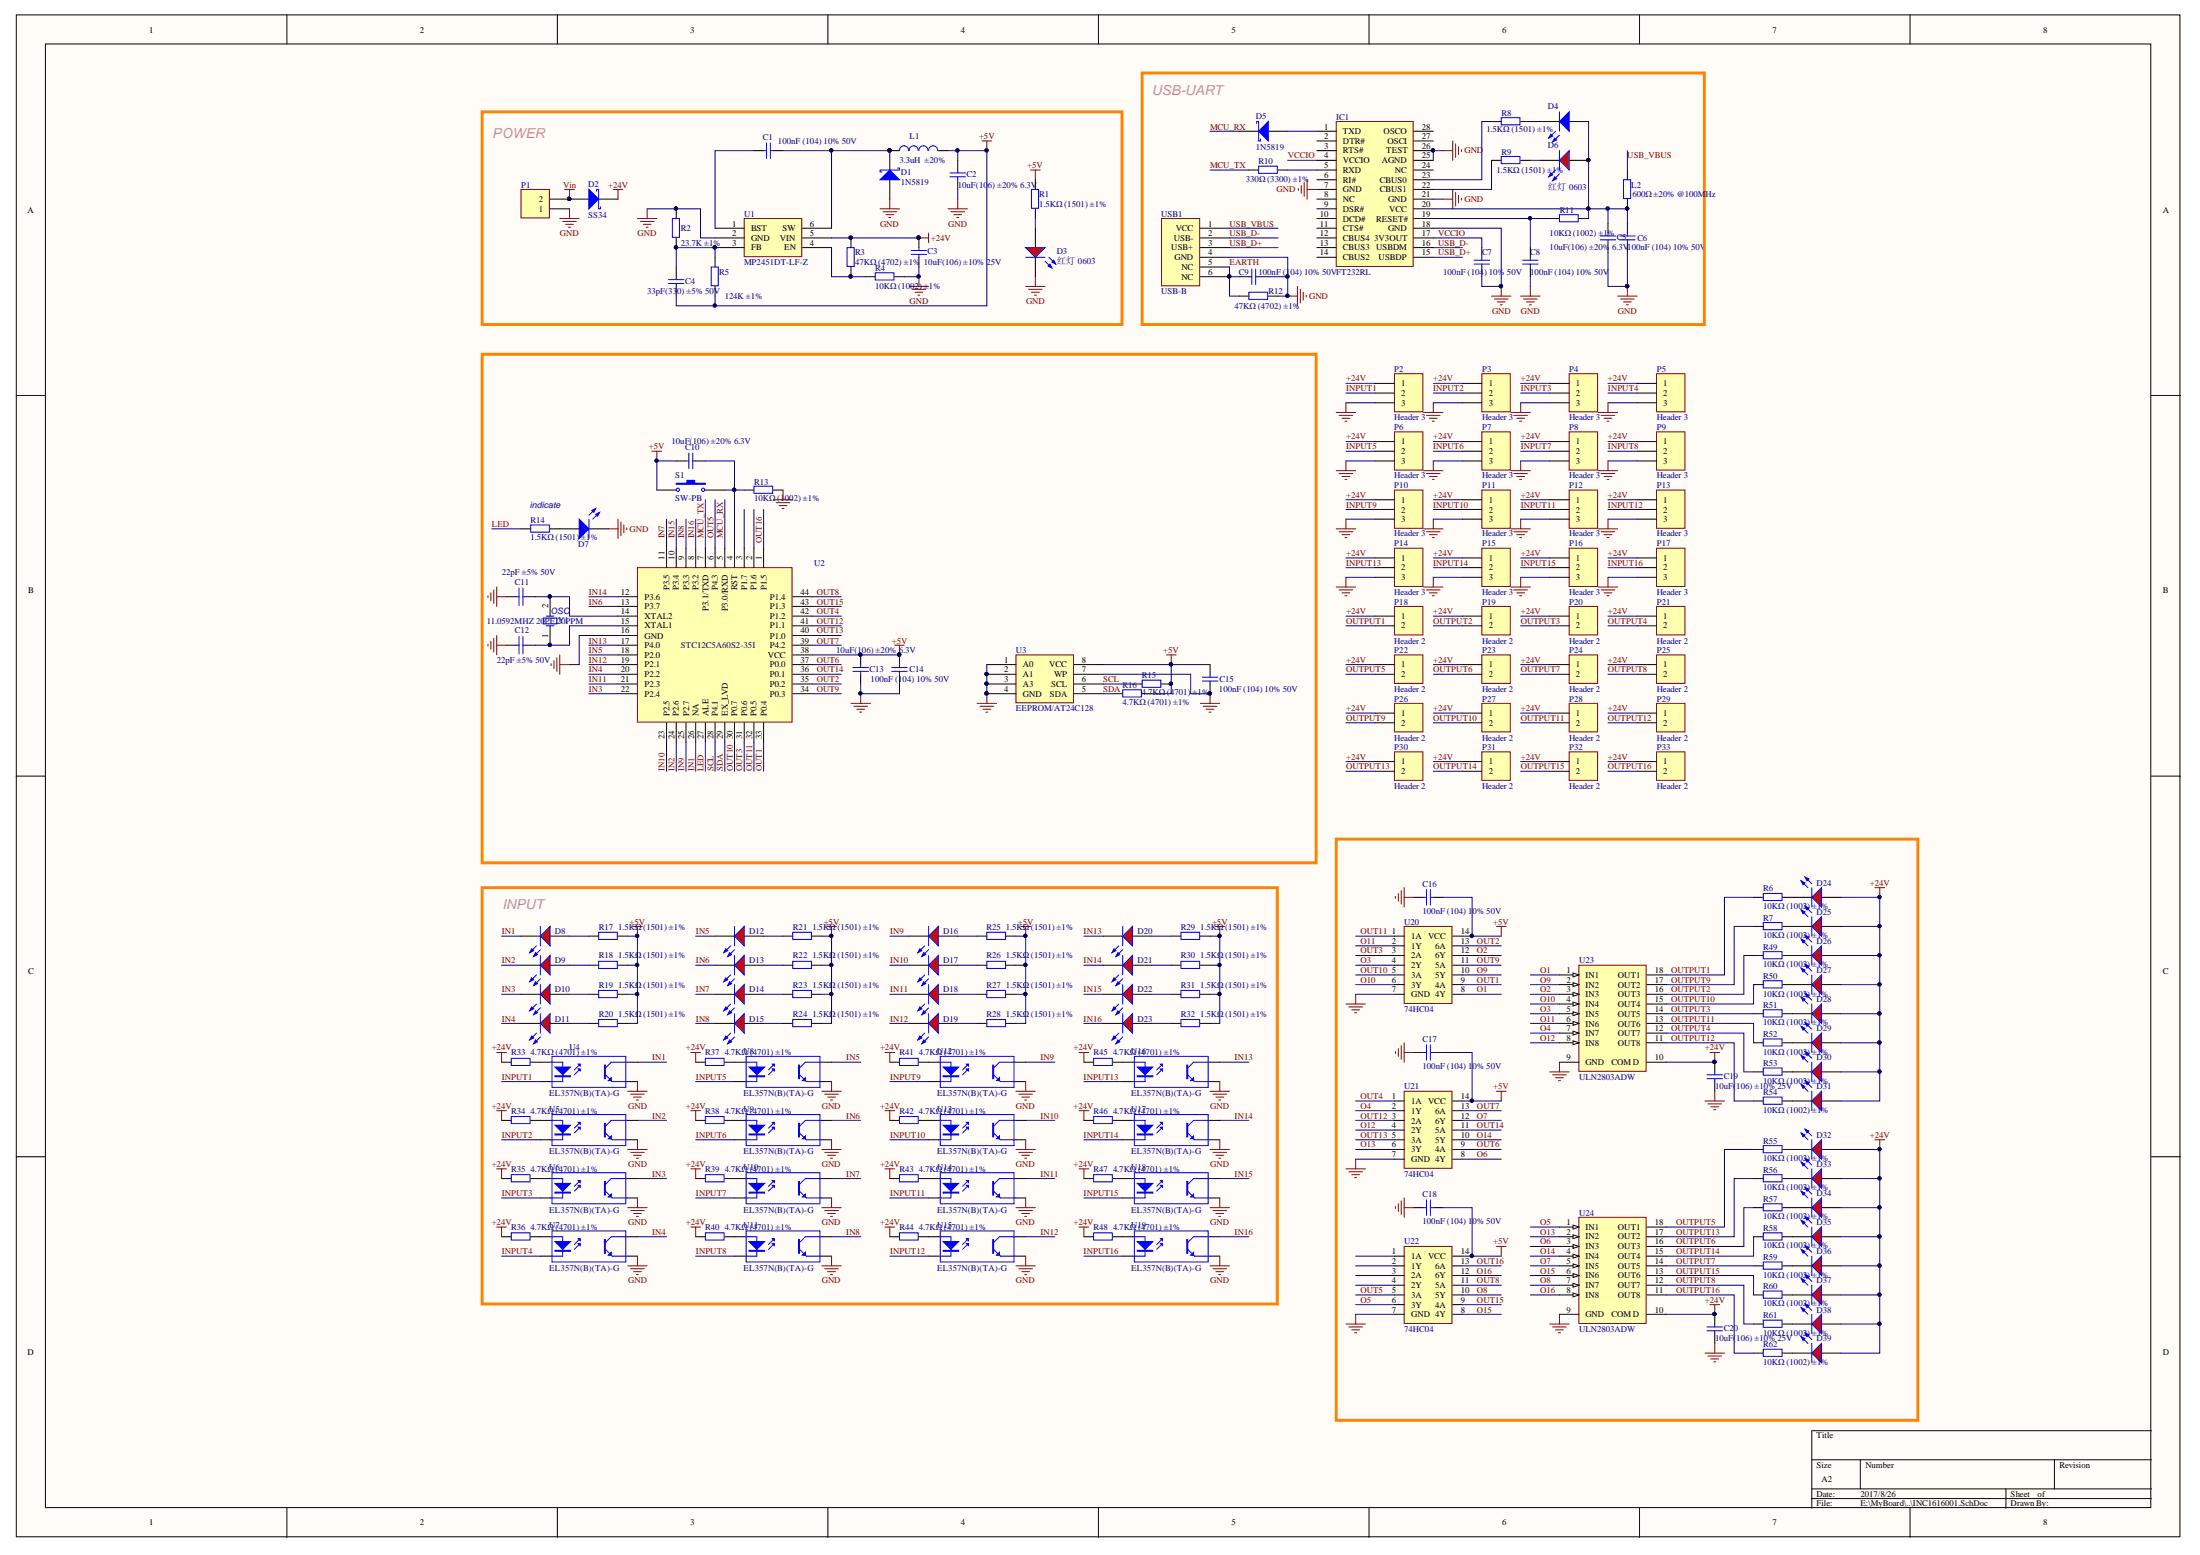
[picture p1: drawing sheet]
# Altium schematic sheet INC-IO1616001.SchDoc
size A1

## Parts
C1  100nF (104) 10% 50V  [0603_C]
C2  10uF (106) 10% 25V  [0805_C]
C3  10uF (106) 10% 50V  [1206_C]
C4  33pF (330) 5% 50V  [0603_C]
C5  10uF (106) 10% 10V  [0603_C]
C6  100nF (104) 10% 50V  [0603_C]
C7  100nF (104) 10% 50V  [0603_C]
C8  100nF (104) 10% 50V  [0603_C]
C9  100nF (104) 10% 50V  [0603_C]
C10  10uF (106) 10% 10V  [0603_C]
C11  22pF (220) 5% 50V  [0603_C]
C12  22pF (220) 5% 50V  [0603_C]
C13  10uF (106) 10% 10V  [0603_C]
C14  100nF (104) 10% 50V  [0603_C]
C15  100nF (104) 10% 50V  [0603_C]
C16  100nF (104) 10% 50V  [0603_C]
C17  100nF (104) 10% 50V  [0603_C]
C18  100nF (104) 10% 50V  [0603_C]
C19  10uF (106) 10% 25V  [0805_C]
C20  10uF (106) 10% 25V  [0805_C]
D1  1N5819  [SOD-123]
D2  SS34  [SMA(DO-214AC)_S1]
D3  红灯 0603  [0603_LED_S1]
D4  蓝灯 0603  [0603_LED_S1]  (value not drawn)
D5  1N5819  [SOD-123]
D6  红灯 0603  [0603_LED_S1]  (value not drawn)
D7  蓝灯 0603  [0603_LED_S1]  (value not drawn)
D8  红灯 0603  [0603_LED_S1]  (value not drawn)
D9  红灯 0603  [0603_LED_S1]  (value not drawn)
D10  红灯 0603  [0603_LED_S1]  (value not drawn)
D11  红灯 0603  [0603_LED_S1]  (value not drawn)
D12  红灯 0603  [0603_LED_S1]  (value not drawn)
D13  红灯 0603  [0603_LED_S1]  (value not drawn)
D14  红灯 0603  [0603_LED_S1]  (value not drawn)
D15  红灯 0603  [0603_LED_S1]  (value not drawn)
D16  红灯 0603  [0603_LED_S1]  (value not drawn)
D17  红灯 0603  [0603_LED_S1]  (value not drawn)
D18  红灯 0603  [0603_LED_S1]  (value not drawn)
D19  红灯 0603  [0603_LED_S1]  (value not drawn)
D20  红灯 0603  [0603_LED_S1]  (value not drawn)
D21  红灯 0603  [0603_LED_S1]  (value not drawn)
D22  红灯 0603  [0603_LED_S1]  (value not drawn)
D23  红灯 0603  [0603_LED_S1]  (value not drawn)
D24  红灯 0603  [0603_LED_S1]  (value not drawn)
D25  红灯 0603  [0603_LED_S1]  (value not drawn)
D26  红灯 0603  [0603_LED_S1]  (value not drawn)
D27  红灯 0603  [0603_LED_S1]  (value not drawn)
D28  红灯 0603  [0603_LED_S1]  (value not drawn)
D29  红灯 0603  [0603_LED_S1]  (value not drawn)
D30  红灯 0603  [0603_LED_S1]  (value not drawn)
D31  红灯 0603  [0603_LED_S1]  (value not drawn)
D32  红灯 0603  [0603_LED_S1]  (value not drawn)
D33  红灯 0603  [0603_LED_S1]  (value not drawn)
D34  红灯 0603  [0603_LED_S1]  (value not drawn)
D35  红灯 0603  [0603_LED_S1]  (value not drawn)
D36  红灯 0603  [0603_LED_S1]  (value not drawn)
D37  红灯 0603  [0603_LED_S1]  (value not drawn)
D38  红灯 0603  [0603_LED_S1]  (value not drawn)
D39  红灯 0603  [0603_LED_S1]  (value not drawn)
IC1  FT232RL  [SSOP-28_208mil]
L1  3.3uH  ±20%  [L5020]
L2  600Ω ±25% 100MHz  [0805_L]
P1  Header 2  [WJ15EDGVC-3.81-2P]  (value not drawn)
P2  Header 3  [WJ15EDGVC-3.81-3P]
P3  Header 3  [WJ15EDGVC-3.81-3P]
P4  Header 3  [WJ15EDGVC-3.81-3P]
P5  Header 3  [WJ15EDGVC-3.81-3P]
P6  Header 3  [WJ15EDGVC-3.81-3P]
P7  Header 3  [WJ15EDGVC-3.81-3P]
P8  Header 3  [WJ15EDGVC-3.81-3P]
P9  Header 3  [WJ15EDGVC-3.81-3P]
P10  Header 3  [WJ15EDGVC-3.81-3P]
P11  Header 3  [WJ15EDGVC-3.81-3P]
P12  Header 3  [WJ15EDGVC-3.81-3P]
P13  Header 3  [WJ15EDGVC-3.81-3P]
P14  Header 3  [WJ15EDGVC-3.81-3P]
P15  Header 3  [WJ15EDGVC-3.81-3P]
P16  Header 3  [WJ15EDGVC-3.81-3P]
P17  Header 3  [WJ15EDGVC-3.81-3P]
P18  Header 2  [WJ15EDGVC-3.81-2P]
P19  Header 2  [WJ15EDGVC-3.81-2P]
P20  Header 2  [WJ15EDGVC-3.81-2P]
P21  Header 2  [WJ15EDGVC-3.81-2P]
P22  Header 2  [WJ15EDGVC-3.81-2P]
P23  Header 2  [WJ15EDGVC-3.81-2P]
P24  Header 2  [WJ15EDGVC-3.81-2P]
P25  Header 2  [WJ15EDGVC-3.81-2P]
P26  Header 2  [WJ15EDGVC-3.81-2P]
P27  Header 2  [WJ15EDGVC-3.81-2P]
P28  Header 2  [WJ15EDGVC-3.81-2P]
P29  Header 2  [WJ15EDGVC-3.81-2P]
P30  Header 2  [WJ15EDGVC-3.81-2P]
P31  Header 2  [WJ15EDGVC-3.81-2P]
P32  Header 2  [WJ15EDGVC-3.81-2P]
P33  Header 2  [WJ15EDGVC-3.81-2P]
R1  1.5KΩ (1501) ±1%  [0603_R]
R2  30KΩ (3002) ±1%  [0603_R]
R3  47KΩ (4702) ±1%  [0603_R]
R4  10KΩ (1002) ±1%  [0603_R]
R5  160KΩ (1603) ±1%  [0603_R]
R6  10KΩ (1002) ±1%  [0603_R]
R7  10KΩ (1002) ±1%  [0603_R]
R8  1.5KΩ (1501) ±1%  [0603_R]
R9  1.5KΩ (1501) ±1%  [0603_R]
R10  330Ω (3300) ±1%  [0603_R]
R11  10KΩ (1002) ±1%  [0603_R]
R12  47KΩ (4702) ±1%  [0603_R]
R13  10KΩ (1002) ±1%  [0603_R]
R14  1.5KΩ (1501) ±1%  [0603_R]
R15  4.7KΩ (4701) ±1%  [0603_R]
R16  4.7KΩ (4701) ±1%  [0603_R]
R17  1.5KΩ (1501) ±1%  [0603_R]
R18  1.5KΩ (1501) ±1%  [0603_R]
R19  1.5KΩ (1501) ±1%  [0603_R]
R20  1.5KΩ (1501) ±1%  [0603_R]
R21  1.5KΩ (1501) ±1%  [0603_R]
R22  1.5KΩ (1501) ±1%  [0603_R]
R23  1.5KΩ (1501) ±1%  [0603_R]
R24  1.5KΩ (1501) ±1%  [0603_R]
R25  1.5KΩ (1501) ±1%  [0603_R]
R26  1.5KΩ (1501) ±1%  [0603_R]
R27  1.5KΩ (1501) ±1%  [0603_R]
R28  1.5KΩ (1501) ±1%  [0603_R]
R29  1.5KΩ (1501) ±1%  [0603_R]
R30  1.5KΩ (1501) ±1%  [0603_R]
R31  1.5KΩ (1501) ±1%  [0603_R]
R32  1.5KΩ (1501) ±1%  [0603_R]
R33  4.7KΩ (4701) ±1%  [1206_R]
R34  4.7KΩ (4701) ±1%  [1206_R]
R35  4.7KΩ (4701) ±1%  [1206_R]
R36  4.7KΩ (4701) ±1%  [1206_R]
R37  4.7KΩ (4701) ±1%  [1206_R]
R38  4.7KΩ (4701) ±1%  [1206_R]
R39  4.7KΩ (4701) ±1%  [1206_R]
R40  4.7KΩ (4701) ±1%  [1206_R]
R41  4.7KΩ (4701) ±1%  [1206_R]
R42  4.7KΩ (4701) ±1%  [1206_R]
R43  4.7KΩ (4701) ±1%  [1206_R]
R44  4.7KΩ (4701) ±1%  [1206_R]
R45  4.7KΩ (4701) ±1%  [1206_R]
R46  4.7KΩ (4701) ±1%  [1206_R]
R47  4.7KΩ (4701) ±1%  [1206_R]
R48  4.7KΩ (4701) ±1%  [1206_R]
R49  10KΩ (1002) ±1%  [0603_R]
R50  10KΩ (1002) ±1%  [0603_R]
R51  10KΩ (1002) ±1%  [0603_R]
R52  10KΩ (1002) ±1%  [0603_R]
R53  10KΩ (1002) ±1%  [0603_R]
R54  10KΩ (1002) ±1%  [0603_R]
R55  10KΩ (1002) ±1%  [0603_R]
R56  10KΩ (1002) ±1%  [0603_R]
R57  10KΩ (1002) ±1%  [0603_R]
R58  10KΩ (1002) ±1%  [0603_R]
R59  10KΩ (1002) ±1%  [0603_R]
R60  10KΩ (1002) ±1%  [0603_R]
R61  10KΩ (1002) ±1%  [0603_R]
R62  10KΩ (1002) ±1%  [0603_R]
S1  SW-PB  [贴片按键 3*6*2.5]
U1  MP2451DT-LF-Z  [SOT-23-6]
U2  STC12C5A60S2-35I  [LQFP-44_10x10x08P]
U3  EEPROM/AT24C128  [SOIC-8_150mil]
U4  EL357N(B)(TA)-G  [SOP-4_P2.54]
U5  EL357N(B)(TA)-G  [SOP-4_P2.54]
U6  EL357N(B)(TA)-G  [SOP-4_P2.54]
U7  EL357N(B)(TA)-G  [SOP-4_P2.54]
U8  EL357N(B)(TA)-G  [SOP-4_P2.54]
U9  EL357N(B)(TA)-G  [SOP-4_P2.54]
U10  EL357N(B)(TA)-G  [SOP-4_P2.54]
U11  EL357N(B)(TA)-G  [SOP-4_P2.54]
U12  EL357N(B)(TA)-G  [SOP-4_P2.54]
U13  EL357N(B)(TA)-G  [SOP-4_P2.54]
U14  EL357N(B)(TA)-G  [SOP-4_P2.54]
U15  EL357N(B)(TA)-G  [SOP-4_P2.54]
U16  EL357N(B)(TA)-G  [SOP-4_P2.54]
U17  EL357N(B)(TA)-G  [SOP-4_P2.54]
U18  EL357N(B)(TA)-G  [SOP-4_P2.54]
U19  EL357N(B)(TA)-G  [SOP-4_P2.54]
U20  74HC04  [SOIC-14_150mil]
U21  74HC04  [SOIC-14_150mil]
U22  74HC04  [SOIC-14_150mil]
U23  ULN2803ADW  [SOIC-18_300mil]
U24  ULN2803ADW  [SOIC-18_300mil]
USB1  USB-B  [USB-b]
Y1  11.0592MHZ 20PF 20PPM  [SMD-5032_2P]

## Blocks framed on the sheet
USB-UART: C5-C9 D4-D6 IC1 L2 R8-R12 USB1
POWER: C1-C4 D1-D3 L1 P1 R1-R5 U1
INPUT: D8-D23 R17-R48 U4-U19

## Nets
+5V: C2.2 C4.2 C10.2 C13.2 C14.2 C15.2 C16.2 C17.2 C18.2 L1.2 R1.2 R5.1 R15.2 R16.2 R17.1 R18.1 R19.1 R20.1 R21.1 R22.1 R23.1 R24.1 R25.1 R26.1 R27.1 R28.1 R29.1 R30.1 R31.1 R32.1 S1.1 U2.38(VCC) U3.8(VCC) U20.14(VCC) U21.14(VCC) U22.14(VCC)
+24V: C3.2 C19.2 C20.2 D2.2(K) D24.A D25.A D26.A D27.A D28.A D29.A D30.A D31.A D32.A D33.A D34.A D35.A D36.A D37.A D38.A D39.A P2.1 P3.1 P4.1 P5.1 P6.1 P7.1 P8.1 P9.1 P10.1 P11.1 P12.1 P13.1 P14.1 P15.1 P16.1 P17.1 P18.1 P19.1 P20.1 P21.1 P22.1 P23.1 P24.1 P25.1 P26.1 P27.1 P28.1 P29.1 P30.1 P31.1 P32.1 P33.1 R3.1 R33.1 R34.1 R35.1 R36.1 R37.1 R38.1 R39.1 R40.1 R41.1 R42.1 R43.1 R44.1 R45.1 R46.1 R47.1 R48.1 U1.5(VIN) U23.10(COM_D) U24.10(COM_D)
GND: C2.1 C3.1 C5.1 C6.1 C7.1 C8.1 C9.2 C11.2 C12.2 C13.1 C14.1 C15.1 C16.1 C17.1 C18.1 C19.1 C20.1 D1.1(A) D3.K D7.K IC1.7(GND) IC1.18(GND) IC1.21(GND) IC1.25(AGND) IC1.26(TEST) P1.1 P2.3 P3.3 P4.3 P5.3 P6.3 P7.3 P8.3 P9.3 P10.3 P11.3 P12.3 P13.3 P14.3 P15.3 P16.3 P17.3 R2.2 R4.2 R12.2 R13.2 U1.2(GND) U2.16(GND) U3.1(A0) U3.2(A1) U3.3(A3) U3.4(GND) U3.7(WP) U4.3(E) U5.3(E) U6.3(E) U7.3(E) U8.3(E) U9.3(E) U10.3(E) U11.3(E) U12.3(E) U13.3(E) U14.3(E) U15.3(E) U16.3(E) U17.3(E) U18.3(E) U19.3(E) U20.7(GND) U21.7(GND) U22.7(GND) U23.9(GND) U24.9(GND) USB1.4(GND)
Vin: D2.1(A) P1.2
EARTH: C9.1 R12.1 USB1.5(NC) USB1.6(NC)
IN1: D8.K U2.31(P0.6) U4.4(C)
IN2: D9.K U2.33(P0.4) U5.4(C)
IN3: D10.K U2.35(P0.2) U6.4(C)
IN4: D11.K U2.37(P0.0) U7.4(C)
IN5: D12.K U2.40(P1.0) U8.4(C)
IN6: D13.K U2.42(P1.2) U9.4(C)
IN7: D14.K U2.44(P1.4) U10.4(C)
IN8: D15.K U2.2(P1.6) U11.4(C)
IN9: D16.K U2.32(P0.5) U12.4(C)
IN10: D17.K U2.34(P0.3) U13.4(C)
IN11: D18.K U2.36(P0.1) U14.4(C)
IN12: D19.K U2.39(P4.2) U15.4(C)
IN13: D20.K U2.41(P1.1) U16.4(C)
IN14: D21.K U2.43(P1.3) U17.4(C)
IN15: D22.K U2.1(P1.5) U18.4(C)
IN16: D23.K U2.3(P1.7) U19.4(C)
INPUT1: P2.2 U4.2(K)
INPUT2: P3.2 U5.2(K)
INPUT3: P4.2 U6.2(K)
INPUT4: P5.2 U7.2(K)
INPUT5: P6.2 U8.2(K)
INPUT6: P7.2 U9.2(K)
INPUT7: P8.2 U10.2(K)
INPUT8: P9.2 U11.2(K)
INPUT9: P10.2 U12.2(K)
INPUT10: P11.2 U13.2(K)
INPUT11: P12.2 U14.2(K)
INPUT12: P13.2 U15.2(K)
INPUT13: P14.2 U16.2(K)
INPUT14: P15.2 U17.2(K)
INPUT15: P16.2 U18.2(K)
INPUT16: P17.2 U19.2(K)
LED: R14.2 U2.27(ALE)
MCU_RX: D5.1(A) U2.5(P3.0/RXD)
MCU_TX: R10.1 U2.7(P3.1/TXD)
O1: U20.8(4Y) U23.1(IN1)
O2: U20.12(6Y) U23.3(IN3)
O3: U21.2(1Y) U23.5(IN5)
O4: U20.4(2Y) U23.7(IN7)
O5: U22.6(3Y) U24.1(IN1)
O6: U21.8(4Y) U24.3(IN3)
O7: U21.12(6Y) U24.5(IN5)
O8: U22.10(5Y) U24.7(IN7)
O9: U20.10(5Y) U23.2(IN2)
O10: U21.4(2Y) U23.4(IN4)
O11: U20.6(3Y) U23.6(IN6)
O12: U20.2(1Y) U23.8(IN8)
O13: U21.6(3Y) U24.2(IN2)
O14: U21.10(5Y) U24.4(IN4)
O15: U22.8(4Y) U24.6(IN6)
O16: U22.12(6Y) U24.8(IN8)
OUT1: U2.20(P2.2) U20.9(4A)
OUT2: U2.22(P2.4) U20.13(6A)
OUT3: U2.19(P2.1) U21.1(1A)
OUT4: U2.24(P2.6) U20.3(2A)
OUT5: U2.6(P4.3) U22.5(3A)
OUT6: U2.11(P3.5) U21.9(4A)
OUT7: U2.13(P3.7) U21.13(6A)
OUT8: U2.9(P3.3) U22.11(5A)
OUT9: U2.21(P2.3) U20.11(5A)
OUT10: U2.18(P2.0) U21.3(2A)
OUT11: U2.23(P2.5) U20.5(3A)
OUT12: U2.25(P2.7) U20.1(1A)
OUT13: U2.17(P4.0) U21.5(3A)
OUT14: U2.12(P3.6) U21.11(5A)
OUT15: U2.8(P3.2) U22.9(4A)
OUT16: U2.10(P3.4) U22.13(6A)
OUTPUT1: P18.2 R6.1 U23.18(OUT1)
OUTPUT2: P19.2 R49.1 U23.16(OUT3)
OUTPUT3: P20.2 R51.1 U23.14(OUT5)
OUTPUT4: P21.2 R53.1 U23.12(OUT7)
OUTPUT5: P22.2 R55.1 U24.18(OUT1)
OUTPUT6: P23.2 R57.1 U24.16(OUT3)
OUTPUT7: P24.2 R59.1 U24.14(OUT5)
OUTPUT8: P25.2 R61.1 U24.12(OUT7)
OUTPUT9: P26.2 R7.1 U23.17(OUT2)
OUTPUT10: P27.2 R50.1 U23.15(OUT4)
OUTPUT11: P28.2 R52.1 U23.13(OUT6)
OUTPUT12: P29.2 R54.1 U23.11(OUT8)
OUTPUT13: P30.2 R56.1 U24.17(OUT2)
OUTPUT14: P31.2 R58.1 U24.15(OUT4)
OUTPUT15: P32.2 R60.1 U24.13(OUT6)
OUTPUT16: P33.2 R62.1 U24.11(OUT8)
RST: C10.1 R13.1 S1.2 U2.4(RST)
SCL: R15.1 U2.28(P4.1) U3.6(SCL)
SDA: R16.1 U2.30(P0.7) U3.5(SDA)
USB_D+: IC1.15(USBDP) USB1.3(USB+)
USB_D-: IC1.16(USBDM) USB1.2(USB-)
USB_VBUS: L2.2 USB1.1(VCC)
VCCIO: C7.2 IC1.4(VCCIO) IC1.17(3V3OUT)
XTAL1: C12.1 U2.15(XTAL1) Y1.1(OSC1)
XTAL2: C11.1 U2.14(XTAL2) Y1.2(OSC2)
NetC1_1: C1.1 D1.2(K) L1.1 U1.6(SW)
NetC1_2: C1.2 U1.1(BST)
NetC4_1: C4.1 R2.1 R5.2 U1.3(FB)
NetC5_2: C5.2 C6.2 D4.A D6.A IC1.20(VCC) L2.1 R11.2
NetC8_2: C8.2 IC1.19(RESET#) R11.1
NetD3_A: D3.A R1.1
NetD4_K: D4.K R8.2
NetD5_2: D5.2(K) IC1.1(TXD)
NetD6_K: D6.K R9.2
NetD7_A: D7.A R14.1
NetD8_A: D8.A R17.2
NetD9_A: D9.A R18.2
NetD10_A: D10.A R19.2
NetD11_A: D11.A R20.2
NetD12_A: D12.A R21.2
NetD13_A: D13.A R22.2
NetD14_A: D14.A R23.2
NetD15_A: D15.A R24.2
NetD16_A: D16.A R25.2
NetD17_A: D17.A R26.2
NetD18_A: D18.A R27.2
NetD19_A: D19.A R28.2
NetD20_A: D20.A R29.2
NetD21_A: D21.A R30.2
NetD22_A: D22.A R31.2
NetD23_A: D23.A R32.2
NetD24_K: D24.K R6.2
NetD25_K: D25.K R7.2
NetD26_K: D26.K R49.2
NetD27_K: D27.K R50.2
NetD28_K: D28.K R51.2
NetD29_K: D29.K R52.2
NetD30_K: D30.K R53.2
NetD31_K: D31.K R54.2
NetD32_K: D32.K R55.2
NetD33_K: D33.K R56.2
NetD34_K: D34.K R57.2
NetD35_K: D35.K R58.2
NetD36_K: D36.K R59.2
NetD37_K: D37.K R60.2
NetD38_K: D38.K R61.2
NetD39_K: D39.K R62.2
NetIC1_5: IC1.5(RXD) R10.2
NetIC1_22: IC1.22(CBUS1) R9.1
NetIC1_23: IC1.23(CBUS0) R8.1
NetR3_2: R3.2 R4.1 U1.4(EN)
NetR33_2: R33.2 U4.1(A)
NetR34_2: R34.2 U5.1(A)
NetR35_2: R35.2 U6.1(A)
NetR36_2: R36.2 U7.1(A)
NetR37_2: R37.2 U8.1(A)
NetR38_2: R38.2 U9.1(A)
NetR39_2: R39.2 U10.1(A)
NetR40_2: R40.2 U11.1(A)
NetR41_2: R41.2 U12.1(A)
NetR42_2: R42.2 U13.1(A)
NetR43_2: R43.2 U14.1(A)
NetR44_2: R44.2 U15.1(A)
NetR45_2: R45.2 U16.1(A)
NetR46_2: R46.2 U17.1(A)
NetR47_2: R47.2 U18.1(A)
NetR48_2: R48.2 U19.1(A)

Not connected (* = marked no-connect by the designer): IC1 2(DTR#) 3(RTS#) 6(RI#) 8(NC) 9(DSR#) 10(DCD#) 11(CTS#) 12(CBUS4) 13(CBUS3) 14(CBUS2) 24(NC) 27(OSCI) 28(OSCO); U2 26(NA) 29(EX_LVD); U22 1(1A) 2(1Y) 3(2A) 4(2Y)

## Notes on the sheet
- indicate
- (near Y1) OSC
